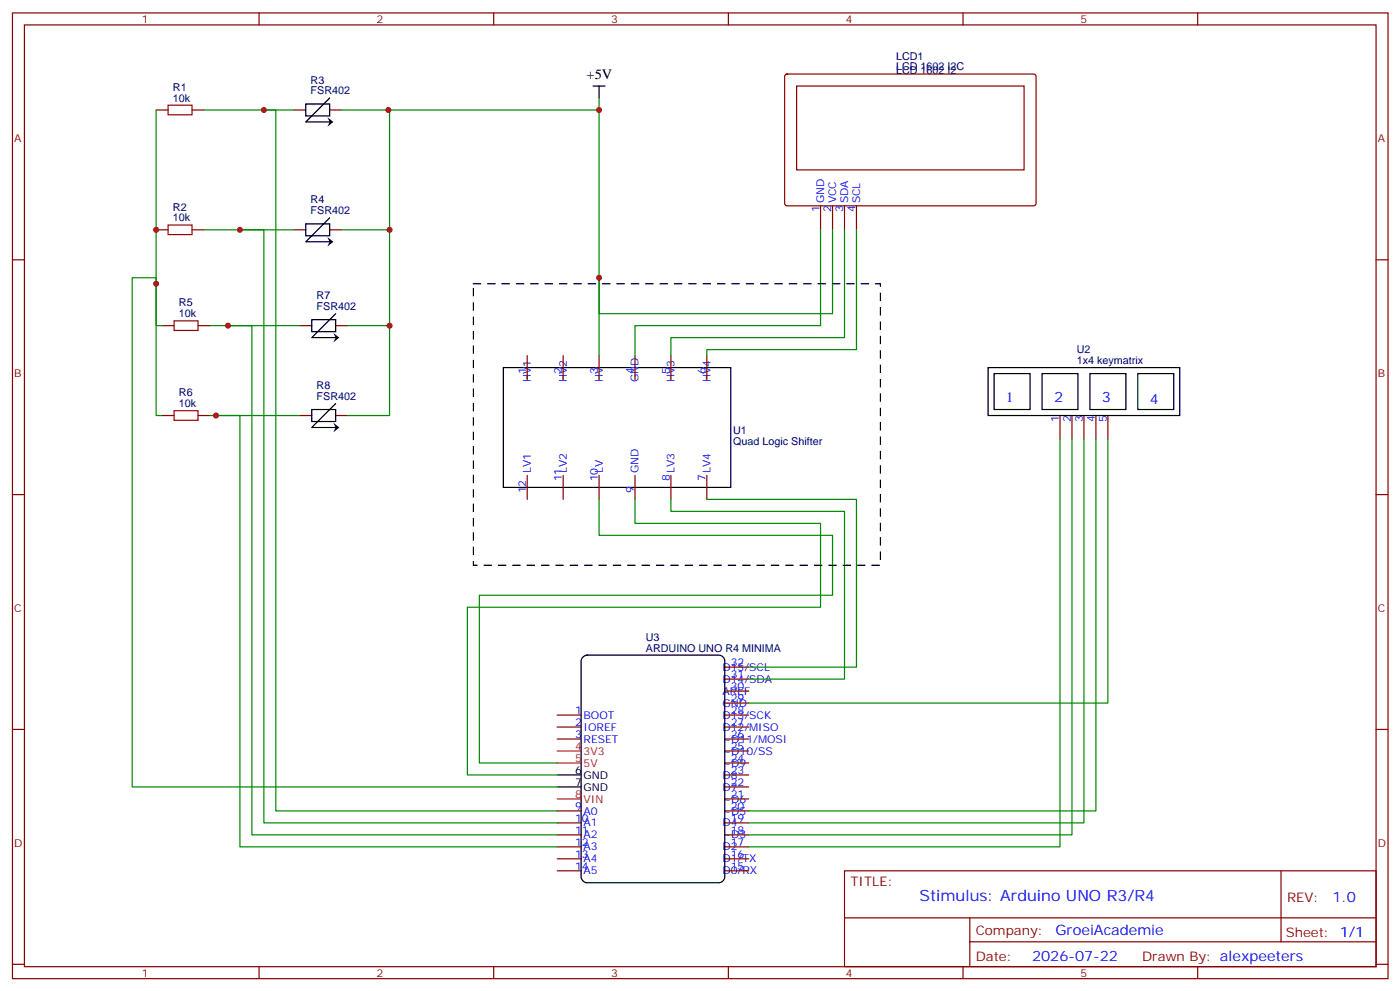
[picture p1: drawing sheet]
<svg xmlns="http://www.w3.org/2000/svg" width="413mm" height="292mm" viewBox="0 0 413 292" stroke-linecap="round" stroke-linejoin="round" font-family="sans-serif">
<g fill="none" stroke="#870000" stroke-width=".35">
<path d="M3.7 3.8h405.3v284.3h-405.3zM7.2 7.3h398.3v277.3h-398.3zM76.3 3.8v3.5M145.5 3.8v3.5M214.6 3.8v3.5M283.8 3.8v3.5M352.9 3.8v3.5M46 32.4h3.5M56.6 32.4h3.5M86.6 32.4h3.5M97.2 32.4h3.5M231.4 22l.5-.2 73 .1 .4 .6-.1 37.7-.6 .4-73-.1-.4-.6v-37.4z"/>
<path d="M234.7 25.3h67.1v24.7h-67.1zM3.7 76.5h3.5M46 67.7h3.5M56.6 67.7h3.5M86.6 67.7h3.5M97.2 67.7h3.5M241.8 60.6v7.1M245.3 60.6v7.1M248.8 60.6v7.1M252.4 60.6v7.1M405.5 76.5h3.5M47.8 95.9h3.5"/>
<path d="M58.3 95.9h3.6M88.3 95.9h3.6M98.9 95.9h3.5M155.4 104.7v7.1M165.9 104.7v7.1M176.5 104.7v7.1M187.1 104.7v7.1M197.7 104.7v7.1M208.3 104.7v7.1M47.8 122.3h3.5M58.3 122.3h3.6M88.3 122.3h3.6"/>
<path d="M98.9 122.3h3.5M155.4 140v7M165.9 140v7M176.5 140v7M187.1 140v7M197.7 140v7M208.3 140v7M312.3 122.3v7.1M315.9 122.3v7.1M319.4 122.3v7.1M322.9 122.3v7.1M326.5 122.3v7.1"/>
<path d="M3.7 145.6h3.5M405.5 145.6h3.5M213.6 200h7M213.6 196.4h7M3.7 214.8h3.5M164.2 210.5h7M164.2 214.1h7M164.2 217.6h7M213.6 210.5h7M213.6 214.1h7M213.6 217.6h7M213.6 207h7"/>
<path d="M213.6 203.5h7M405.5 214.8h3.5M164.2 238.8h7M213.6 238.8h7M213.6 235.2h7M213.6 231.7h7M213.6 228.2h7M213.6 224.6h7M213.6 221.1h7M164.2 242.3h7M164.2 245.8h7M164.2 249.3h7"/>
<path d="M164.2 252.9h7M164.2 256.4h7M213.6 242.3h7M213.6 245.8h7M213.6 249.3h7M213.6 252.9h7M213.6 256.4h7M248.8 256.4h156.7v28.2h-156.7zM377.5 256.4v20.9M248.9 270.2h156.5M285.8 277.3h119.6M285.8 270.2v14.2"/>
<path d="M3.7 283.9h3.5M76.3 284.6v3.5M145.5 284.6v3.5M214.6 284.6v3.5M283.8 284.6v3.5M352.9 284.6v3.5M405.5 283.9h3.5"/>
</g>
<path d="M49.5 31h7.1v2.8h-7.1zM49.5 66.3h7.1v2.8h-7.1zM51.3 94.5h7v2.8h-7zM51.3 120.9h7v2.9h-7z" fill="none" stroke="#a10000" stroke-width=".35"/>
<g fill="none" stroke="#000" stroke-width=".35">
<path d="M90.1 30.6h7.1v3.5h-7.1zM97.2 28.9l-7.1 7h7.1M174.8 25.3h3.5M176.5 25.3v3.6M90.1 65.9h7.1v3.5h-7.1zM97.2 64.1l-7.1 7.1h7.1M91.9 94.1h7v3.5h-7zM98.9 92.4l-7 7h7M98.9 118.8l-7 7.1h7M148.3 108.2h67v35.3h-67zM291.2 108.2h56.4v14.1h-56.4zM292.9 110h10.6v10.6h-10.6z"/>
<path d="M307.1 110h10.5v10.6h-10.5zM321.2 110h10.6v10.6h-10.6zM335.3 110h10.6v10.6h-10.6zM91.9 120.6h7v3.5h-7zM171.8 193.4l1.2-.5h38.8a1.76 1.76 0 0 1 1.8 1.8v63.5a1.89 1.89 0 0 1-1.8 1.7h-38.8a1.89 1.89 0 0 1-1.8-1.7v-63.5zM164.2 228.2h7M164.2 231.7h7"/>
</g>
<path d="M96.4 34.5l1.8 1.4-1.8 1.4 .8-1.4zM96.4 69.8l1.8 1.4-1.8 1.4 .8-1.4zM98.2 98l1.8 1.4-1.8 1.4 .7-1.4zM98.2 124.5l1.8 1.4-1.8 1.4 .7-1.4z" fill="#000"/>
<path d="M164.2 221.1h7M164.2 224.6h7M164.2 235.2h7" fill="none" stroke="#f00" stroke-width=".35"/>
<g fill="none" stroke="#008700" stroke-width=".35">
<path d="M46 32.4v89.9h1.8M60.1 32.4h26.5M77.8 32.4h3.5v206.4h82.9M100.7 32.4h14.1v35.3h-14.1M114.4 32.4h62.1M176.5 28.9v75.8M60.1 67.7h26.5M70.7 67.7h7.1v174.6h86.4M114.8 67.7v28.2M241.8 67.7v28.2h-54.7v8.8M245.3 67.7v24.7h-68.8v-10.6M248.8 67.7v31.7h-51.1v5.3"/>
<path d="M252.4 67.7v35.2h-44.1v1.8M47.8 95.9h-1.8v-14.1h-7.1v149.9h125.3M61.9 95.9h26.4M67.2 95.9h7v149.9h90M102.4 95.9h12.4v26.4h-12.4M61.9 122.3h26.4M63.6 122.3h7.1v127h93.5M312.3 129.4v119.9h-91.7M315.9 129.4v116.4h-95.3M319.4 129.4v112.9h-98.8M322.9 129.4v109.4h-102.3M326.5 129.4v77.6h-105.9"/>
<path d="M176.5 147v10.6h68.8v17.7h-104v49.3h22.9M187.1 147v7.1h54.7v24.7h-104.1v49.4h26.5M197.7 147v3.6h51.1v49.4h-28.2M208.3 147h44.1v49.4h-31.8"/>
</g>
<path d="M139.5 83.5h119.9v82.9h-119.9z" fill="none" stroke="#000" stroke-width=".35" stroke-dasharray="2.1 2.1"/>
<g fill="#c00">
<circle cx="70.7" cy="67.7" r=".88"/>
<circle cx="77.8" cy="32.4" r=".88"/>
<circle cx="46" cy="67.7" r=".88"/>
<circle cx="46" cy="83.5" r=".88"/>
<circle cx="114.8" cy="67.7" r=".88"/>
<circle cx="114.8" cy="95.9" r=".88"/>
<circle cx="67.2" cy="95.9" r=".88"/>
<circle cx="63.6" cy="122.3" r=".88"/>
<circle cx="176.5" cy="81.8" r=".88"/>
<circle cx="176.5" cy="32.4" r=".88"/>
<circle cx="114.4" cy="32.4" r=".88"/>
</g>
<text font-size="4.6" fill="#00f" x="270.9" y="265.4">Stimulus: Arduino UNO R3/R4</text>
<text font-size="4.2" x="172.9" y="23.2">+5V</text>
<g font-size="4.2" fill="#00f">
<text x="296.5" y="118.4">1</text>
<text x="310.6" y="118.4">2</text>
<text x="324.7" y="118.4">3</text>
<text x="338.8" y="118.8">4</text>
<text x="392.6" y="265.7">1.0</text>
<text x="311" y="275.2">GroeiAcademie</text>
<text x="304.1" y="283">2026-07-22</text>
</g>
<g font-size="3.9" fill="#800">
<text x="250.6" y="261">TITLE:</text>
<text x="379.2" y="265.7">REV:</text>
<text x="287.5" y="275.2">Company:</text>
<text x="378.9" y="275.8">Sheet: 1/1</text>
<text x="287.5" y="282.9">Date:</text>
<text x="336.6" y="282.9">Drawn By: alexpeeters</text>
</g>
<g font-size="3.2" fill="#800">
<text x="41.8" y="6.8">1</text>
<text x="110.9" y="6.8">2</text>
<text x="180.1" y="6.8">3</text>
<text x="249.2" y="6.8">4</text>
<text x="318.3" y="6.8">5</text>
<text x="4.2" y="41.9">A</text>
<text x="406" y="41.9">A</text>
<text x="4.2" y="111.1">B</text>
<text x="406" y="111.1">B</text>
<text x="4.2" y="180.2">C</text>
<text x="406" y="180.2">C</text>
<text x="4.2" y="249.3">D</text>
<text x="406" y="249.3">D</text>
<text x="41.8" y="287.6">1</text>
<text x="110.9" y="287.6">2</text>
<text x="180.1" y="287.6">3</text>
<text x="249.2" y="287.6">4</text>
<text x="318.3" y="287.6">5</text>
</g>
<g font-size="3.2" fill="#000080">
<text x="264" y="17.6">LCD1</text>
<text x="264" y="20.7">LCD 1602 I2C</text>
<text x="264" y="21.8">LCD 1602 I2</text>
<text x="51" y="29.9">10k</text>
<text x="51" y="26.7">R1</text>
<text x="91.5" y="27.8">FSR402</text>
<text x="91.5" y="24.6">R3</text>
<text x="91.5" y="59.9">R4</text>
<text x="51" y="65.2">10k</text>
<text x="51" y="62">R2</text>
<text x="91.5" y="63.1">FSR402</text>
<text x="93.3" y="88.1">R7</text>
<text x="52.7" y="93.4">10k</text>
<text x="52.7" y="90.2">R5</text>
<text x="93.3" y="91.3">FSR402</text>
<text x="317.3" y="107.2">1x4 keymatrix</text>
<text x="317.3" y="104">U2</text>
<text x="52.7" y="119.9">10k</text>
<text x="52.7" y="116.7">R6</text>
<text x="93.3" y="117.8">FSR402</text>
<text x="93.3" y="114.6">R8</text>
<text x="216" y="131">Quad Logic Shifter</text>
<text x="216" y="127.8">U1</text>
<text x="190.3" y="191.8">ARDUINO UNO R4 MINIMA</text>
<text x="190.3" y="188.7">U3</text>
</g>
<g font-size="3.2" fill="#00f">
<text x="242.9" y="59.9" transform="rotate(-90 242.9 59.9)">GND</text>
<text x="246.4" y="59.9" transform="rotate(-90 246.4 59.9)">VCC</text>
<text x="249.9" y="59.9" transform="rotate(-90 249.9 59.9)">SDA</text>
<text x="253.4" y="59.9" transform="rotate(-90 253.4 59.9)">SCL</text>
<text x="241.4" y="62.4" transform="rotate(-90 241.4 62.4)">1</text>
<text x="245" y="62.4" transform="rotate(-90 245 62.4)">2</text>
<text x="248.5" y="62.4" transform="rotate(-90 248.5 62.4)">3</text>
<text x="252" y="62.4" transform="rotate(-90 252 62.4)">4</text>
<text x="155" y="110" transform="rotate(-90 155 110)">1</text>
<text x="156.4" y="112.5" transform="rotate(-90 156.4 112.5)">HV1</text>
<text x="165.6" y="110" transform="rotate(-90 165.6 110)">2</text>
<text x="167" y="112.5" transform="rotate(-90 167 112.5)">HV2</text>
<text x="176.2" y="110" transform="rotate(-90 176.2 110)">3</text>
<text x="177.6" y="112.5" transform="rotate(-90 177.6 112.5)">HV</text>
<text x="186.8" y="110" transform="rotate(-90 186.8 110)">4</text>
<text x="188.2" y="112.5" transform="rotate(-90 188.2 112.5)">GND</text>
<text x="197.3" y="110" transform="rotate(-90 197.3 110)">5</text>
<text x="198.8" y="112.5" transform="rotate(-90 198.8 112.5)">HV3</text>
<text x="207.9" y="110" transform="rotate(-90 207.9 110)">6</text>
<text x="209.3" y="112.5" transform="rotate(-90 209.3 112.5)">HV4</text>
<text x="312" y="124.1" transform="rotate(-90 312 124.1)">1</text>
<text x="315.5" y="124.1" transform="rotate(-90 315.5 124.1)">2</text>
<text x="319.1" y="124.1" transform="rotate(-90 319.1 124.1)">3</text>
<text x="322.6" y="124.1" transform="rotate(-90 322.6 124.1)">4</text>
<text x="326.1" y="124.1" transform="rotate(-90 326.1 124.1)">5</text>
<text x="156.4" y="139.3" transform="rotate(-90 156.4 139.3)">LV1</text>
<text x="165.6" y="141.7" transform="rotate(-90 165.6 141.7)">11</text>
<text x="167" y="139.3" transform="rotate(-90 167 139.3)">LV2</text>
<text x="176.2" y="141.7" transform="rotate(-90 176.2 141.7)">10</text>
<text x="177.6" y="139.3" transform="rotate(-90 177.6 139.3)">LV</text>
<text x="188.2" y="139.3" transform="rotate(-90 188.2 139.3)">GND</text>
<text x="197.3" y="141.7" transform="rotate(-90 197.3 141.7)">8</text>
<text x="198.8" y="139.3" transform="rotate(-90 198.8 139.3)">LV3</text>
<text x="207.9" y="141.7" transform="rotate(-90 207.9 141.7)">7</text>
<text x="209.3" y="139.3" transform="rotate(-90 209.3 139.3)">LV4</text>
<text x="155" y="145.3" transform="rotate(-90 155 145.3)">12</text>
<text x="186.8" y="145.3" transform="rotate(-90 186.8 145.3)">9</text>
<text x="212.9" y="197.5">D15/SCL</text>
<text x="215.3" y="196.1">32</text>
<text x="212.9" y="201">D14/SDA</text>
<text x="215.3" y="203.1">30</text>
<text x="215.3" y="199.6">31</text>
<text x="212.9" y="208.1">GND</text>
<text x="212.9" y="204.5">AREF</text>
<text x="215.3" y="206.7">29</text>
<text x="169.5" y="210.2">1</text>
<text x="169.5" y="213.7">2</text>
<text x="171.9" y="211.6">BOOT</text>
<text x="171.9" y="215.1">IOREF</text>
<text x="212.9" y="215.1">D12/MISO</text>
<text x="212.9" y="211.6">D13/SCK</text>
<text x="215.3" y="213.7">27</text>
<text x="215.3" y="210.2">28</text>
<text x="169.5" y="217.2">3</text>
<text x="171.9" y="218.7">RESET</text>
<text x="212.9" y="218.7">~D11/MOSI</text>
<text x="215.3" y="220.8">25</text>
<text x="215.3" y="217.2">26</text>
<text x="212.9" y="225.7">~D9</text>
<text x="212.9" y="222.2">~D10/SS</text>
<text x="215.3" y="227.8">23</text>
<text x="215.3" y="224.3">24</text>
<text x="212.9" y="232.8">D7</text>
<text x="212.9" y="229.2">D8</text>
<text x="215.3" y="231.4">22</text>
<text x="169.5" y="238.4">9</text>
<text x="171.9" y="239.8">A0</text>
<text x="212.9" y="239.8">~D5</text>
<text x="212.9" y="236.3">~D6</text>
<text x="215.3" y="238.4">20</text>
<text x="215.3" y="234.9">21</text>
<text x="169.5" y="241.9">10</text>
<text x="169.5" y="245.5">11</text>
<text x="171.9" y="243.3">A1</text>
<text x="212.9" y="243.3">D4</text>
<text x="215.3" y="245.5">18</text>
<text x="215.3" y="241.9">19</text>
<text x="169.5" y="249">12</text>
<text x="171.9" y="246.9">A2</text>
<text x="171.9" y="250.4">A3</text>
<text x="212.9" y="250.4">D2</text>
<text x="212.9" y="246.9">~D3</text>
<text x="215.3" y="249">17</text>
<text x="169.5" y="252.5">13</text>
<text x="169.5" y="256">14</text>
<text x="171.9" y="253.9">A4</text>
<text x="171.9" y="257.5">A5</text>
<text x="212.9" y="257.5">D0/RX</text>
<text x="212.9" y="253.9">D1/TX</text>
<text x="215.3" y="256">15</text>
<text x="215.3" y="252.5">16</text>
</g>
<g font-size="3.2" fill="#f00">
<text x="169.5" y="220.8">4</text>
<text x="169.5" y="224.3">5</text>
<text x="171.9" y="222.2">3V3</text>
<text x="171.9" y="225.7">5V</text>
<text x="169.5" y="234.9">8</text>
<text x="171.9" y="236.3">VIN</text>
</g>
<g font-size="3.2">
<text x="169.5" y="227.8">6</text>
<text x="169.5" y="231.4">7</text>
<text x="171.9" y="229.2">GND</text>
<text x="171.9" y="232.8">GND</text>
</g>
</svg>
